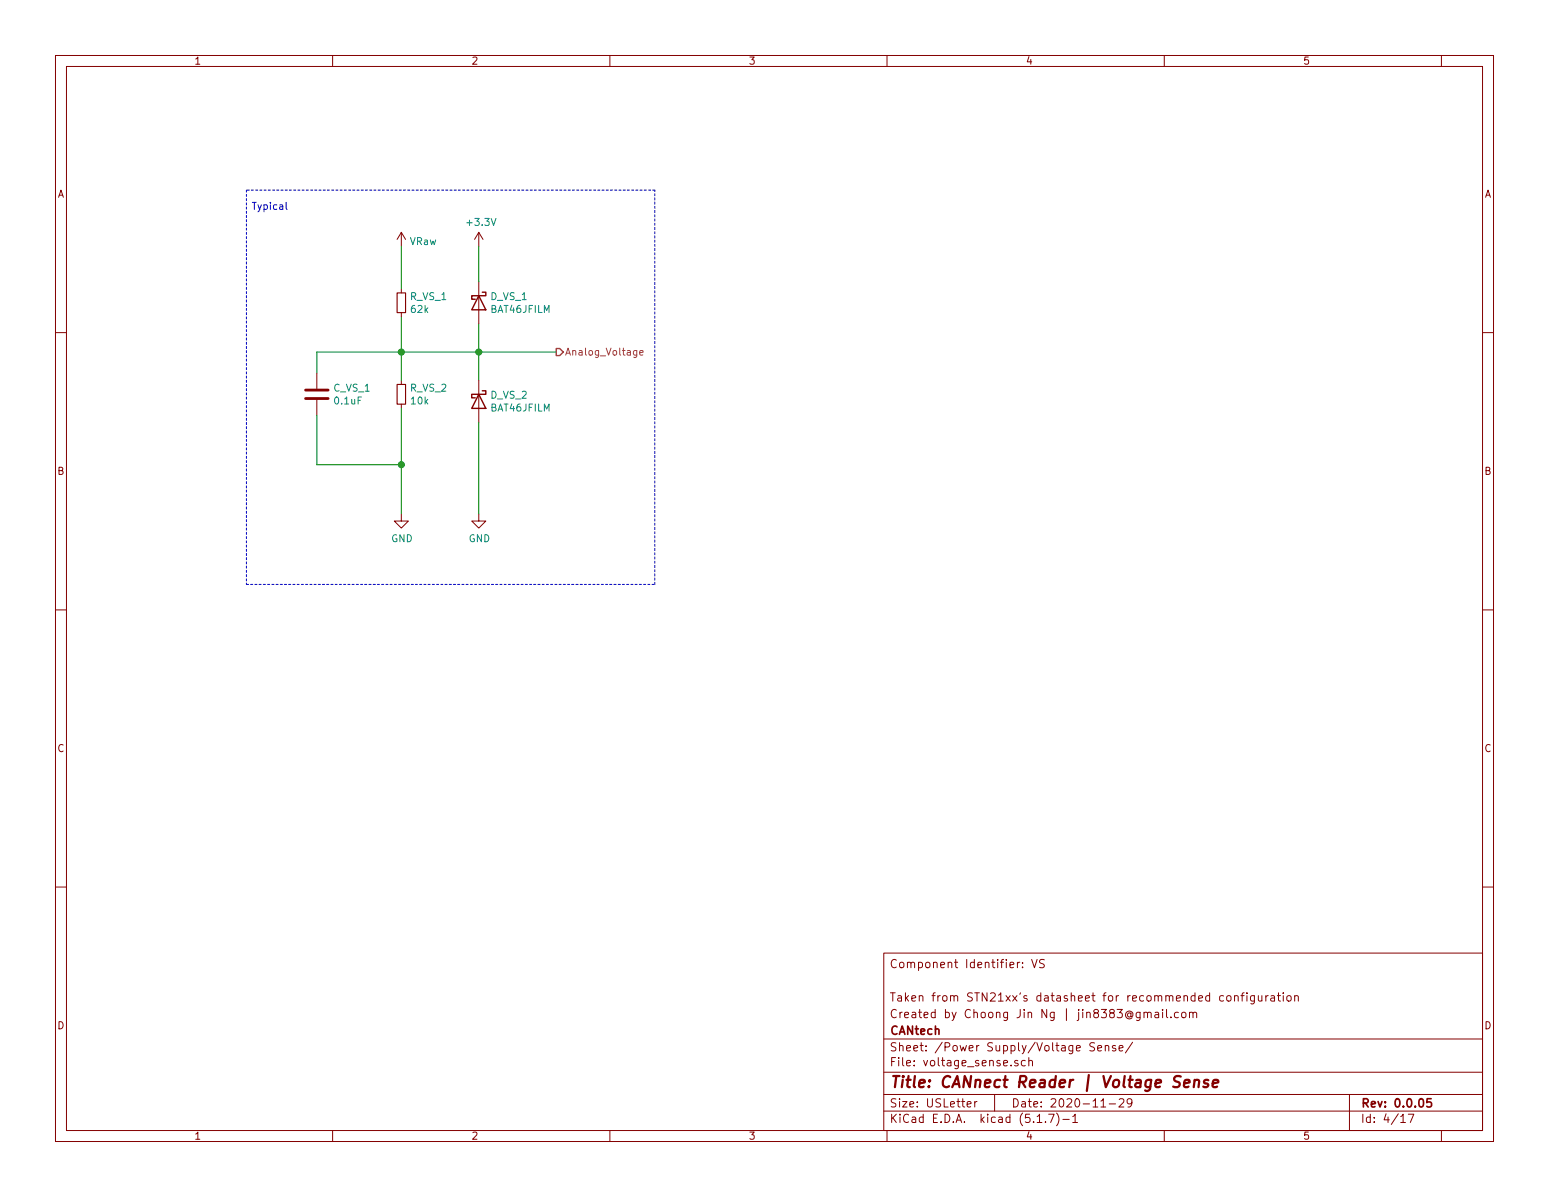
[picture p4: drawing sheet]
<svg xmlns="http://www.w3.org/2000/svg" width="279mm" height="216mm" viewBox="0 0 279 216" stroke-linecap="round" stroke-linejoin="round" font-family="sans-serif">
<g fill="none" stroke="#840000" stroke-width=".18">
<path d="M10 10h259.4v195.9h-259.4zM12 12h255.4v191.9h-255.4zM60 10v2M110 10v2M160 10v2M210 10v2M260 10v2M10 60h2M72.4 41.9v2.6M72.4 52.1v.7M72.4 56.4v.8M72.4 41.9l-.8 1.3"/>
<path d="M72.4 41.9l.8 1.3M86.4 41.9v2.6M86.4 50.8v7.6M86.4 41.9l-.8 1.3M86.4 41.9l.7 1.3M267.4 60h2M57.1 67.3v2.8M57.1 72.1v2.8M72.4 68.6v.7M72.4 72.9v.8M86.4 68.6v7.6M72.4 92.7v1.3h1.3l-1.3 1.3-1.3-1.3h1.3"/>
<path d="M86.4 92.7v1.3h1.2l-1.2 1.3-1.3-1.3h1.3M10 110h2M267.4 110h2M10 160h2M267.4 160h2M159.4 171.9h108v32h-108zM184.5 174.4v.1M184.5 173.6v.2M186.1 173.1l.5 1.4 .5-1.4M188.4 173.1h-.6l-.3 .2 .1 .3 .7 .4v.4a.62 .62 0 0 1-.8 .1M221.3 179.7l.2-.1 .5 .1v.6l-.1 .2-.4 .1-.2-.2zM222.7 179.7h.1a.37 .37 0 0 1 .5 .1v.8"/>
<path d="M222.7 179.6v1M223.8 179.6h.6M224.4 179.1l-.3 .2v1.3M224.9 179.1v.1M224.9 179.6v1M226.3 179.6v1.2l-.3 .3-.4-.1M226.3 179.7l-.5-.1-.2 .3 .1 .6h.6M227 179.6l.1 .9 .3 .1 .2-.2M227.6 179.6v1M228.3 179.6v1M228.8 179.6l-.5 .3M229.3 179.7h.5l.1 .9"/>
<path d="M229.9 179.9l-.5 .1-.2 .2 .2 .4 .5-.1M230.4 179.6h.6M230.6 179.1v1.3l.4 .2M231.5 179.1v.1M231.5 179.6v1M232.2 179.7l.2-.1 .4 .1 .1 .6-.1 .2-.4 .1-.2-.2zM233.5 179.7h.1a.37 .37 0 0 1 .6 .1v.8M233.5 179.6v1M159.4 197.4h108M159.4 193.4h108M159.4 187.4h108M174.4 199.2l.8-.2-.1-.2-.4-.1-.3 .2 .1 .7h.6"/>
<path d="M175.8 198.7v1M176.2 198.7l-.3 .1-.1 .2M179.4 197.4v3M183.6 191.3a.37 .37 0 0 0-.6 .2l.1 .2 .5 .1 .1 .2-.3 .3-.4-.1M184.9 191.3h-.4l-.3 .2 .1 .6 .2 .2 .4-.1M185.6 191.4v-.1a.37 .37 0 0 1 .6 .2v.8M185.6 190.8v1.5M197.4 188.1h-.6l-.2 .2v.3l.8 .4v.4a.62 .62 0 0 1-.8 .1M198 189.1l.7-.2v-.3h-.5l-.2 .2 .1 .7h.6M198.6 199.7h.8M199.4 188.7l.2-.1h.3l.1 1M199.4 188.6v1"/>
<path d="M200.1 199.1h1.1M201.2 188.6a.37 .37 0 0 0-.6 .2l.1 .2 .5 .1 .1 .2-.2 .3-.5-.1M201.9 189.1l.7-.2-.1-.3h-.4l-.2 .2v.7h.6M201.9 198.3l.2-.1h.3l.3 .1v.3v.2l-.9 .9h.9M204.2 198.8l-.3 .3h-.3l-.3-.3v-.3l.2-.3h.4l.2 .1a1.13 1.13 0 0 1-.2 1.3l-.4 .1M204.3 188l-1.3 1.9M206.3 182.7l.3-.1 .3 .1 .1 .9M206.3 182.6v1M207 182.8a.36 .36 0 0 1 .3-.2 .36 .36 0 0 1 .3 .2v.8M208.4 182.7h.5l.1 .9M209 182.9l-.5 .1a.29 .29 0 0 0-.2 .3 .29 .29 0 0 0 .2 .3l.5-.1M209.7 182.1v.1"/>
<path d="M209.7 182.6v1M210.4 182.1v1.3l.2 .2M211.2 183.4v.2M212.5 182.7l-.4-.1-.3 .3 .1 .5 .2 .2 .4-.1M213.2 182.7l.2-.1 .4 .1v.7l-.2 .2-.4-.2zM214.6 182.7l.2-.1 .3 .1 .1 .9M214.6 182.6v1M215.2 182.8a.36 .36 0 0 1 .3-.2 .36 .36 0 0 1 .3 .2v.8M243.4 197.4v6.5M60 203.9v2M110 203.9v2M159.4 200.4h108"/>
<path d="M160 203.9v2M187.1 202.5h.8M188.6 202.3v.2M189.2 201h.9l-.6 1.5M190.6 200.8a1.71 1.71 0 0 1 0 2.2M191.7 201.9h1.2M193.5 201.4l.4-.4v1.5M193.5 202.5h.9M210 203.9v2M252.7 201.4l.4-.4v1.5M252.7 202.5h.8M254 201h1l-.6 1.5"/>
<path d="M260 203.9v2"/>
</g>
<path d="M258.1 198.2h-.7v.7l.2-.1h.5l.1 .2-.1 .5-.2 .2-.5-.2" fill="none" stroke="#840000" stroke-width=".3"/>
<path d="M213 194.2l-.3-.1-.7 .1a.47 .47 0 0 0-.2 .4 .47 .47 0 0 0 .3 .4l.4 .1a.48 .48 0 0 1 .3 .6 .48 .48 0 0 1-.4 .4l-.8-.1M213.6 195.4l1-.2-.1-.4h-.5l-.4 .2v1l.2 .1 .6-.1M215.5 194.9a.5 .5 0 0 1 .8 .1l-.1 1.1M215.5 194.8l-.2 1.3M218 194.8a.49 .49 0 0 0-.8 .3v.2l.5 .1 .3 .3-.4 .4-.6-.1M218.7 195.4l1-.2v-.4h-.8l-.2 1 .2 .3 .6-.1" fill="none" stroke="#840000" stroke-width=".41"/>
<path d="M71.6 52.8h1.6v3.6h-1.6zM71.6 69.3h1.6v3.6h-1.6z" fill="none" stroke="#840000" stroke-width=".2"/>
<path d="M55.1 71.9h4.1M55.1 70.4h4.1" fill="none" stroke="#840000" stroke-width=".51"/>
<path d="M86.4 53.3l1.2 2.6h-2.5zM87 52.7h.6v.6h-2.5v.7h.6M86.4 71.1l1.2 2.6h-2.5zM87 70.5h.6v.6h-2.5v.7h.6" fill="none" stroke="#840000" stroke-width=".25"/>
<path d="M44.4 34.3v71.1M118.1 34.3h-73.7M44.4 105.4h73.7M118.1 105.4v-71.1" fill="none" stroke="#0000c2" stroke-width=".18" stroke-dasharray=".4 .4"/>
<path d="M72.4 44.5v7.6M72.4 57.2v11.4M86.4 44.5v6.3M86.4 58.4v10.2M57.1 74.9v8.9h15.3M72.4 73.7v19M86.4 76.2v16.5M100.3 63.5h-43.2v3.8" fill="none" stroke="#008400" stroke-width=".18"/>
<path d="M115.4 63.6l.6-.1v-.2l-.4-.1-.2 .2 .1 .6h.5" fill="none" stroke="#848400" stroke-width=".18"/>
<path d="M100.3 62.9h.7l.6 .6-.6 .6h-.7z" fill="none" stroke="#848400" stroke-width=".25"/>
<g fill="#008400" stroke="#008400" stroke-width=".25">
<circle cx="72.4" cy="63.5" r=".51"/>
<circle cx="72.4" cy="83.8" r=".51"/>
<circle cx="86.4" cy="63.5" r=".51"/>
</g>
<text font-size="2.8" fill="#840000" x="160.4" y="196.2">Title: CANnect Reader | Voltage Sense</text>
<g font-size="2.1" fill="#840000">
<text x="160.4" y="174.6">Component Identifier: VS</text>
<text x="160.4" y="183.6">Created by Choong Jin Ng | jin8383@gmail.com</text>
<text x="160.4" y="180.6">Taken from STN21xx's datasheet for recommended configuration</text>
<text x="160.4" y="189.6">Sheet: /Power Supply/Voltage Sense/</text>
<text x="160.4" y="186.6">CANtech</text>
<text x="160.4" y="192.3">File: voltage_sense.sch</text>
<text x="160.4" y="202.5">KiCad E.D.A. kicad (5.1.7)-1</text>
<text x="160.4" y="199.7">Size: USLetter</text>
<text x="182.4" y="199.7">Date: 2020-11-29</text>
<text x="245.4" y="199.7">Rev: 0.0.05</text>
<text x="245.4" y="202.5">Id: 4/17</text>
</g>
<g font-size="1.8" fill="#840000">
<text x="35" y="11.6">1</text>
<text x="85" y="11.6">2</text>
<text x="135" y="11.6">3</text>
<text x="185" y="11.6">4</text>
<text x="235" y="11.6">5</text>
<text x="10.4" y="35.6">A</text>
<text x="267.8" y="35.6">A</text>
<text x="10.4" y="85.6">B</text>
<text x="267.8" y="85.6">B</text>
<text x="10.4" y="135.6">C</text>
<text x="267.8" y="135.6">C</text>
<text x="10.4" y="185.6">D</text>
<text x="267.8" y="185.6">D</text>
<text x="35" y="205.5">1</text>
<text x="85" y="205.5">2</text>
<text x="135" y="205.5">3</text>
<text x="185" y="205.5">4</text>
<text x="235" y="205.5">5</text>
</g>
<text font-size="1.8" fill="#0000c2" x="46" y="37.8">Typical</text>
<g font-size="1.8" fill="#008484">
<text x="84.4" y="40.7">+3.3V</text>
<text x="73.9" y="44.2">VRaw</text>
<text x="74" y="54.1">R_VS_1</text>
<text x="74.2" y="56.4">62k</text>
<text x="88.5" y="54.1">D_VS_1</text>
<text x="88.5" y="56.4">BAT46JFILM</text>
<text x="60.2" y="70.6">C_VS_1</text>
<text x="74" y="70.6">R_VS_2</text>
<text x="88.5" y="71.9">D_VS_2</text>
<text x="60.5" y="72.9">0.1uF</text>
<text x="74.2" y="72.9">10k</text>
<text x="88.5" y="74.2">BAT46JFILM</text>
<text x="70.6" y="97.8">GND</text>
<text x="84.5" y="97.8">GND</text>
</g>
<text font-size="1.8" fill="#848400" x="101.9" y="64.1">Analog_Voltage</text>
</svg>
